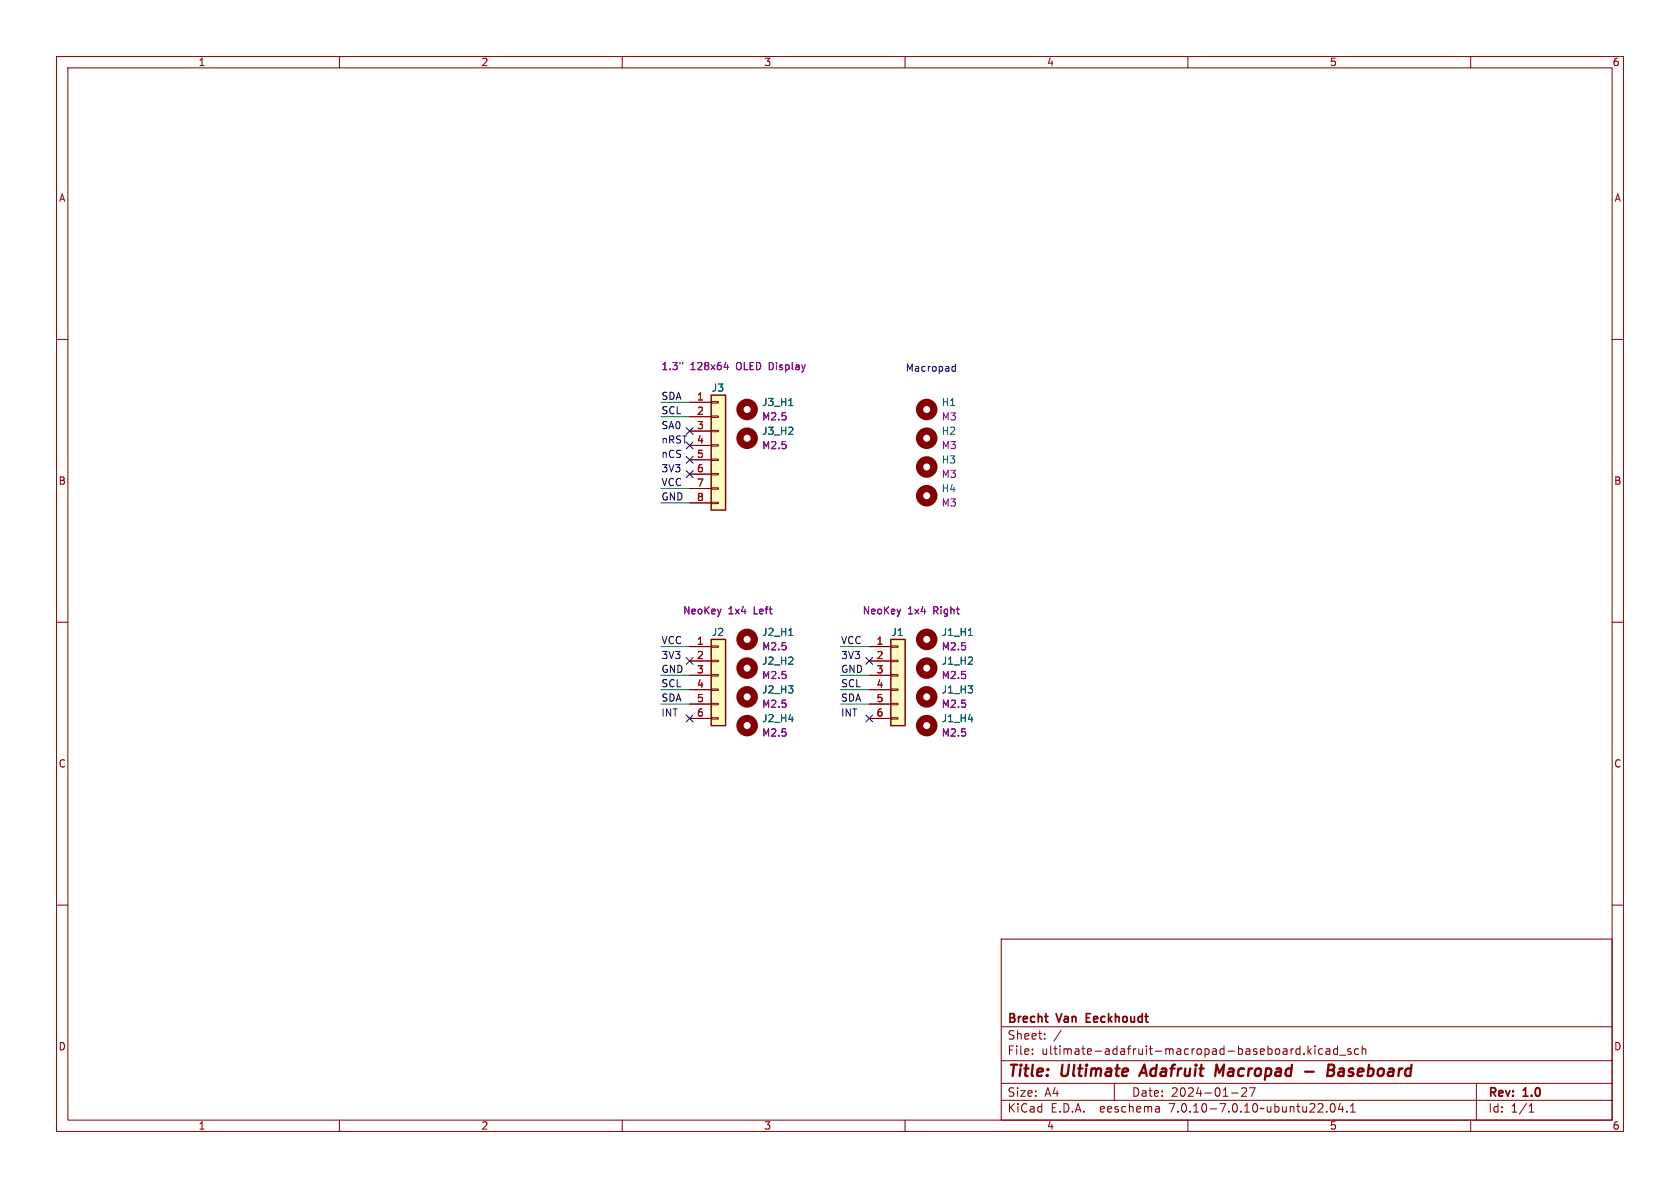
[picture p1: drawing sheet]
<svg xmlns="http://www.w3.org/2000/svg" width="297mm" height="210mm" viewBox="0 0 297 210" stroke-linecap="round" stroke-linejoin="round" font-family="sans-serif">
<g fill="none" stroke="#840000" stroke-width=".18">
<path d="M10 10h277v190h-277zM12 12h273v186h-273zM60 10v2M110 10v2M160 10v2M210 10v2M260 10v2M10 60h2M285 60h2M121.9 71.1h3.8M121.9 73.7h3.8M121.9 76.2h3.8"/>
<path d="M121.9 78.7h3.8M125.7 78.6h1.3v.3h-1.3zM125.7 76.1h1.3v.2h-1.3zM125.7 73.5h1.3v.3h-1.3zM125.7 71h1.3v.2h-1.3zM121.9 81.3h3.8M121.9 83.8h3.8M121.9 86.4h3.8M121.9 88.9h3.8M125.7 88.8h1.3v.2h-1.3zM125.7 86.2h1.3v.3h-1.3zM125.7 83.7h1.3v.2h-1.3z"/>
<path d="M125.7 81.2h1.3v.2h-1.3zM10 110h2M121.9 114.3h3.8M121.9 116.8h3.8M121.9 119.4h3.8M125.7 119.3h1.3v.2h-1.3zM125.7 116.7h1.3v.3h-1.3zM125.7 114.2h1.3v.2h-1.3zM153.7 114.3h3.8M153.7 116.8h3.8M153.7 119.4h3.8M157.5 119.3h1.2v.2h-1.2z"/>
<path d="M157.5 116.7h1.2v.3h-1.2zM157.5 114.2h1.2v.2h-1.2zM285 110h2M121.9 121.9h3.8M121.9 124.5h3.8M121.9 127h3.8M125.7 126.9h1.3v.2h-1.3zM125.7 124.3h1.3v.3h-1.3zM125.7 121.8h1.3v.2h-1.3zM153.7 121.9h3.8M153.7 124.5h3.8M153.7 127h3.8"/>
<path d="M157.5 126.9h1.2v.2h-1.2zM157.5 124.3h1.2v.3h-1.2zM157.5 121.8h1.2v.2h-1.2zM10 160h2M285 160h2M177 166h108v32h-108zM60 198v2M110 198v2M160 198v2M177 194.5h108M177 191.5h108M177 187.5h108"/>
<path d="M177 181.5h108M182.5 186.3v.1M182.5 185.5v.1M184.7 183.6v.1M184.7 182.8v.1M187.6 182.1l-1.3 2M197 191.5v3M204.9 195.7l.1 .9M205 196.5l-.2 .1M205 196h-.2M210 198v2M217.7 193.2h1.2"/>
<path d="M220.3 192.4v.5l-.8 .9h.9M221.9 192.3l-.7 1.5M230.5 186.3v.1M231.2 184.9v1.5M231.4 185.8l.4 .6M231.8 185.4l-.6 .6M232.5 184.9v.1M232.5 185.4v1M233.8 185.5l-.4-.1-.3 .3v.4l.1 .2h.6M234.5 185.5h.5l.1 .9M234.5 196.5v.1M235.1 185.8h-.5a.29 .29 0 0 0-.2 .3 .29 .29 0 0 0 .2 .3l.5-.1"/>
<path d="M235.3 195.2l.2-.1a.81 .81 0 0 1 .6 .6 .81 .81 0 0 1-.3 .8l-.1 .1a.81 .81 0 0 1-.4-1.4zM236.5 185.5l-.5-.1-.3 .3v.4l.2 .2h.6M236.5 184.9v1.5M236.8 186.5h1.2M237 195l-.4 1.1h.9M237.3 195.6v1M238.1 196.5v.1M238.7 196.6h.9M238.7 195.5l.5-.4v1.5M238.8 185.5l-.3-.1-.3 .2 .1 .2 .5 .2v.3h-.6M240.2 185.5l-.5-.1-.2 .3v.4l.1 .2h.6M240.8 185.5l.2-.1 .4 .1 .1 .9"/>
<path d="M240.8 184.9v1.5M260 198v2M261 191.5v6.5M270.3 196.6h.9M270.3 195.5l.4-.4v1.5"/>
</g>
<path d="M202.3 188.2l-.9 2M216.4 188.2l-.8 1.4-.5-1.4-.3 2M230.7 189.4h1.6M234.8 189.2h.6M234.9 188.2h.7a.49 .49 0 0 1 .3 .5 .49 .49 0 0 1-.5 .5l.3 .1a.58 .58 0 0 1-.3 .9h-.8zM237.4 188.9l-.6 .1M237.4 189.4h-.5a.4 .4 0 0 0-.3 .4 .4 .4 0 0 0 .2 .4h.5" fill="none" stroke="#840000" stroke-width=".4"/>
<path d="M192.1 179.9h.5M192.8 179.2h-.7v1.5h.7" fill="none" stroke="#840000" stroke-width=".3"/>
<g fill="none" stroke="#840000" stroke-width="1.3">
<circle cx="132.1" cy="72.4" r="1.27"/>
<circle cx="132.1" cy="77.5" r="1.27"/>
<circle cx="163.8" cy="77.5" r="1.27"/>
<circle cx="163.8" cy="72.4" r="1.27"/>
<circle cx="163.8" cy="82.5" r="1.27"/>
<circle cx="163.8" cy="87.6" r="1.27"/>
<circle cx="132.1" cy="113" r="1.27"/>
<circle cx="132.1" cy="118.1" r="1.27"/>
<circle cx="163.8" cy="118.1" r="1.27"/>
<circle cx="163.8" cy="113" r="1.27"/>
<circle cx="132.1" cy="123.2" r="1.27"/>
<circle cx="132.1" cy="128.3" r="1.27"/>
<circle cx="163.8" cy="123.2" r="1.27"/>
<circle cx="163.8" cy="128.3" r="1.27"/>
</g>
<path d="M139.4 71.7h.8M139.4 112.3h.8M171.2 112.3h.7" fill="none" stroke="#006464" stroke-width=".18"/>
<g fill="#ffffc2" stroke="#ffffc2" stroke-width=".18">
<path d="M157.5 113h2.5v15.3h-2.5z"/>
<path d="M125.7 113h2.6v15.3h-2.6z"/>
<path d="M125.7 69.9h2.6v20.3h-2.6z"/>
</g>
<path d="M125.7 69.9h2.6v20.3h-2.6zM125.7 113h2.6v15.3h-2.6zM157.5 113h2.5v15.3h-2.5z" fill="none" stroke="#840000" stroke-width=".25"/>
<path d="M120.7 64.1v.2M128 64.9h.8M128.6 64.5v.8" fill="none" stroke="#840084" stroke-width=".18"/>
<path d="M168.3 65.5l.2 .1h.4M168.9 64.4v1.2M168.9 64.8h-.4l-.2 .1" fill="none" stroke="#0000c2" stroke-width=".18"/>
<path d="M116.8 73.7h5.1M116.8 71.1h5.1M116.8 88.9h5.1M116.8 86.4h5.1M116.8 114.3h5.1M116.8 119.4h5.1M148.6 114.3h5.1M148.6 119.4h5.1M116.8 121.9h5.1M116.8 124.5h5.1M148.6 121.9h5.1M148.6 124.5h5.1" fill="none" stroke="#009600" stroke-width=".18"/>
<g fill="none" stroke="#000084" stroke-width=".18">
<path d="M121.3 78.1l1.2 1.2M121.3 75.6l1.2 1.2M122.5 78.1l-1.2 1.2M122.5 75.6l-1.2 1.2M121.3 80.7l1.2 1.2M121.3 83.2l1.2 1.2M122.5 80.7l-1.2 1.2M122.5 83.2l-1.2 1.2M121.3 116.2l1.2 1.2M122.5 116.2l-1.2 1.2M153.1 116.2l1.2 1.2M154.3 116.2l-1.2 1.2"/>
<path d="M121.3 126.4l1.2 1.2M122.5 126.4l-1.2 1.2M153.1 126.4l1.2 1.2M154.3 126.4l-1.2 1.2"/>
</g>
<g font-size="2.8" fill="#840000">
<text x="178" y="190.9">Title:</text>
<text x="187.7" y="190.9">Ultimate</text>
<text x="202.6" y="190.9">Adafruit</text>
<text x="216.5" y="190.9">Macropad</text>
<text x="237.9" y="190.9">Baseboard</text>
</g>
<g font-size="2.1" fill="#840000">
<text x="178" y="184">Sheet:</text>
<text x="178" y="181.2">Brecht</text>
<text x="187" y="181.2">Van</text>
<text x="192.7" y="181.2">Eeckhoudt</text>
<text x="178" y="186.7">File:</text>
<text x="184.1" y="186.7">ultimate-adafruit-macropad-baseboard.kicad_sch</text>
<text x="178" y="196.9">KiCad</text>
<text x="178" y="194.1">Size:</text>
<text x="184.7" y="194.1">A4</text>
<text x="185.7" y="196.9">E.D.A.</text>
<text x="194.6" y="196.9">eeschema</text>
<text x="200" y="194.1">Date:</text>
<text x="207" y="196.9">7.0.10-7.0.10~ubuntu22.04.1</text>
<text x="207" y="194.1">2024-01-27</text>
<text x="263" y="194.3">Rev:</text>
<text x="263" y="196.9">Id:</text>
<text x="267.1" y="196.9">1/1</text>
<text x="269.4" y="194.3">1.0</text>
</g>
<g font-size="1.8" fill="#840000">
<text x="35" y="11.9">1</text>
<text x="85" y="11.9">2</text>
<text x="135" y="11.9">3</text>
<text x="185" y="11.9">4</text>
<text x="235" y="11.9">5</text>
<text x="285" y="11.9">6</text>
<text x="10.3" y="35.9">A</text>
<text x="285.3" y="35.9">A</text>
<text x="10.3" y="85.9">B</text>
<text x="285.3" y="85.9">B</text>
<text x="10.3" y="135.9">C</text>
<text x="285.3" y="135.9">C</text>
<text x="10.3" y="185.9">D</text>
<text x="285.3" y="185.9">D</text>
<text x="35" y="199.9">1</text>
<text x="85" y="199.9">2</text>
<text x="135" y="199.9">3</text>
<text x="185" y="199.9">4</text>
<text x="235" y="199.9">5</text>
<text x="285" y="199.9">6</text>
</g>
<g font-size="1.8" fill="#840084">
<text x="116.8" y="65.6">1.3&quot;</text>
<text x="122" y="65.6">128x64</text>
<text x="130.3" y="65.6">OLED Display</text>
<text x="134.6" y="74.5">M2.5</text>
<text x="166.4" y="74.5">M3</text>
<text x="134.6" y="79.6">M2.5</text>
<text x="166.4" y="79.6">M3</text>
<text x="166.4" y="84.7">M3</text>
<text x="166.4" y="89.8">M3</text>
<text x="120.7" y="108.8">NeoKey</text>
<text x="128.7" y="108.8">1x4</text>
<text x="133.3" y="108.8">Left</text>
<text x="152.4" y="108.8">NeoKey</text>
<text x="160.5" y="108.8">1x4</text>
<text x="165.1" y="108.8">Right</text>
<text x="134.6" y="115.2">M2.5</text>
<text x="166.4" y="115.2">M2.5</text>
<text x="134.6" y="120.2">M2.5</text>
<text x="134.6" y="125.3">M2.5</text>
<text x="166.4" y="125.3">M2.5</text>
<text x="166.4" y="120.2">M2.5</text>
<text x="134.6" y="130.4">M2.5</text>
<text x="166.4" y="130.4">M2.5</text>
</g>
<g font-size="1.8" fill="#0000c2">
<text x="160" y="65.8">Macropad</text>
<text x="116.8" y="76">SA0</text>
<text x="116.8" y="83.6">3V3</text>
<text x="116.8" y="81">nCS</text>
<text x="116.8" y="78.5">nRST</text>
<text x="116.8" y="116.6">3V3</text>
<text x="148.6" y="116.6">3V3</text>
<text x="116.8" y="126.8">INT</text>
<text x="148.6" y="126.8">INT</text>
</g>
<g font-size="1.8" fill="#0f0f0f">
<text x="116.8" y="70.8">SDA</text>
<text x="116.8" y="73.3">SCL</text>
<text x="116.8" y="86">VCC</text>
<text x="116.8" y="88.6">GND</text>
<text x="116.8" y="114">VCC</text>
<text x="148.6" y="114">VCC</text>
<text x="116.8" y="119">GND</text>
<text x="148.6" y="119">GND</text>
<text x="116.8" y="124.1">SDA</text>
<text x="116.8" y="121.6">SCL</text>
<text x="148.6" y="124.1">SDA</text>
<text x="148.6" y="121.6">SCL</text>
</g>
<g font-size="1.8" fill="#a90000">
<text x="123.1" y="70.9">1</text>
<text x="123.1" y="73.4">2</text>
<text x="123.1" y="75.9">3</text>
<text x="123.1" y="78.5">4</text>
<text x="123.1" y="81">5</text>
<text x="123.1" y="83.6">6</text>
<text x="123.1" y="86.1">7</text>
<text x="123.1" y="88.6">8</text>
<text x="123.1" y="114">1</text>
<text x="123.1" y="116.6">2</text>
<text x="123.1" y="119.1">3</text>
<text x="154.9" y="114">1</text>
<text x="154.9" y="116.6">2</text>
<text x="154.9" y="119.1">3</text>
<text x="123.1" y="121.7">4</text>
<text x="123.1" y="124.2">5</text>
<text x="154.9" y="121.7">4</text>
<text x="154.9" y="124.2">5</text>
<text x="123.1" y="126.7">6</text>
<text x="154.9" y="126.7">6</text>
</g>
<g font-size="1.8" fill="#006464">
<text x="125.7" y="69.4">J3</text>
<text x="134.6" y="72">J3_H1</text>
<text x="166.4" y="72">H1</text>
<text x="134.6" y="77.1">J3_H2</text>
<text x="166.4" y="77.1">H2</text>
<text x="166.4" y="82.1">H3</text>
<text x="166.4" y="87.2">H4</text>
<text x="125.7" y="112.6">J2</text>
<text x="134.6" y="112.6">J2_H1</text>
<text x="157.5" y="112.6">J1</text>
<text x="166.4" y="112.6">J1_H1</text>
<text x="134.6" y="117.7">J2_H2</text>
<text x="166.4" y="117.7">J1_H2</text>
<text x="134.6" y="122.8">J2_H3</text>
<text x="166.4" y="122.8">J1_H3</text>
<text x="134.6" y="127.9">J2_H4</text>
<text x="166.4" y="127.9">J1_H4</text>
</g>
</svg>
